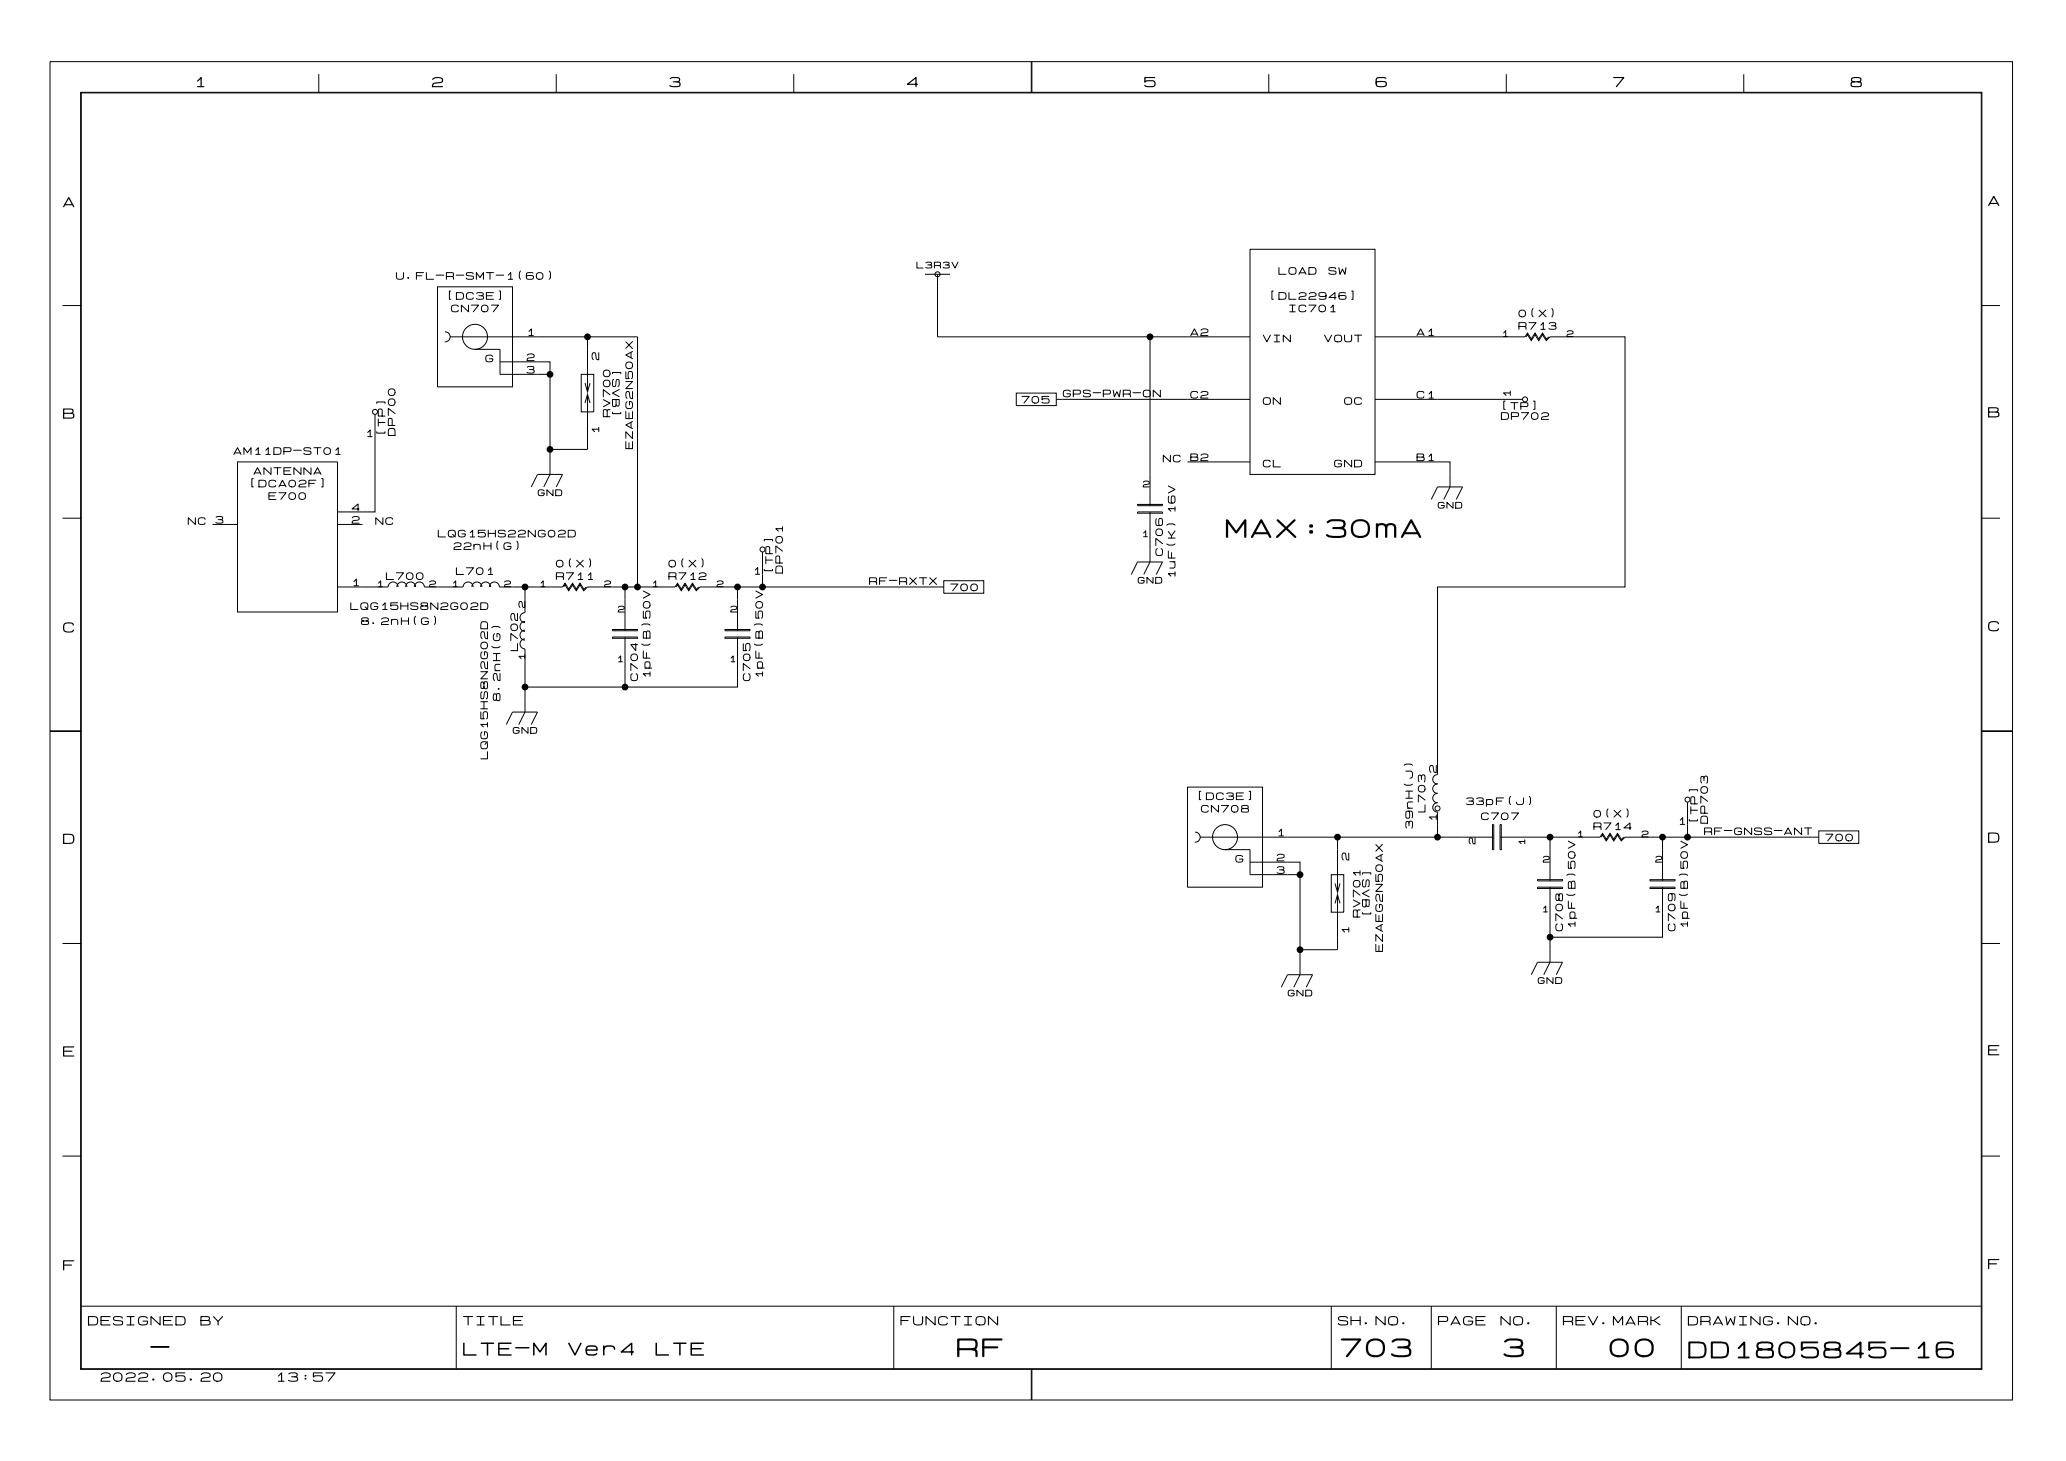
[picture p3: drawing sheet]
<svg xmlns="http://www.w3.org/2000/svg" width="420mm" height="297mm" viewBox="0 0 420 297" stroke-linecap="round" stroke-linejoin="round" font-family="sans-serif">
<g fill="none" stroke="#000" stroke-width=".2">
<path d="M10.2 12.5h398.7v271.8h-398.7zM16.4 18.7h386.3v259.4h-386.3zM16.5 18.9h386.1v259.1h-386.1zM64.8 15.1v3.8M113 15.1v3.8M161.3 15.1v3.8M209.5 12.5v6.4M209.7 12.5v6.4M257.8 15.1v3.8M306.1 15.1v3.8M354.3 15.1v3.8M88.9 58.2h15.2v20.4h-15.2z"/>
<path d="M188 55.7h5M190.5 55.7v12.7h43.2M254 50.6h25.4v45.7h-25.4zM12.7 62.1h3.8M90.4 67.4a1.02 1.02 0 0 1 1.1 1 1.02 1.02 0 0 1-1.1 1M91.4 68.4h38.1v50.8M96.5 70.9h5.1v5.1h10.2M101.6 73.5h10.2v22.8l-1.3 2.6M118.1 76h2.5v7.6h-2.5zM118.9 77.8l.5 1.8 .5-1.8M119.4 68.4v11.2M206.5 79.8h8.1v2.6h-8.1z"/>
<path d="M254 68.4h-20.3v34.3M310.1 68.4l.3-.5 .7 1.3 .8-1.3 .8 1.3 .7-1.3 .8 1.3 .8-.8h15.2v50.8h-38.1v38.1a.95 .95 0 0 0-1 1 .95 .95 0 0 0 1 .9 .95 .95 0 0 0-1 1 .95 .95 0 0 0 1 .9 .95 .95 0 0 0-1 1 .95 .95 0 0 0 1 .9 .95 .95 0 0 0-1 1 .95 .95 0 0 0 1 .9v5.1M314.7 68.4l-.5 .5-.8-1.3-.7 1.3-.8-1.3-.8 1.3-.7-1.3-.5 .8h-30.5M402.6 62.1h3.8M48.3 93.8h20.3v30.5h-20.3zM76.2 84.1v19.9h-7.6M107.9 98.9l1.3-2.6h5.1l-1.3 2.6M118.9 81.9l.5-1.8 .5 1.8M119.4 80.1v11.2h-7.6M214.6 81.1h39.4M241.3 93.8h12.7M279.4 93.8h15.2v5.1l-1.2 2.5"/>
<path d="M309.4 81.1h-30M12.7 105.2h3.8M43.2 106.5h5.1M68.6 119.2h10.3a1.02 1.02 0 0 1 1-1 1.02 1.02 0 0 1 1 1M68.6 106.5h5.1M80.6 119.2a1.02 1.02 0 0 1 1.1-1 1.02 1.02 0 0 1 1 1M82.4 119.2a1.02 1.02 0 0 1 1-1 1.02 1.02 0 0 1 1.1 1M84.2 119.2a1.02 1.02 0 0 1 1-1 1.02 1.02 0 0 1 1 1h7.9a1.02 1.02 0 0 1 1-1 1.02 1.02 0 0 1 1 1M95.9 119.2a1.02 1.02 0 0 1 1-1 1.02 1.02 0 0 1 1 1M97.7 119.2a1.02 1.02 0 0 1 1-1 1.02 1.02 0 0 1 1 1M99.4 119.2a1.02 1.02 0 0 1 1.1-1 1.02 1.02 0 0 1 1 1h12.8l.5-.8 .8 1.3 .7-1.3 .8 1.3 .8-1.3 .7 1.3 .5-.5M106.7 119.2v5.2a1.02 1.02 0 0 0-1 1 1.02 1.02 0 0 0 1 1"/>
<path d="M114.6 119.2l.2-.5 .8 1.3 .7-1.3 .8 1.3 .8-1.3 .7 1.3 .8-.8h17.8l.5-.8 .7 1.3 .8-1.3 .8 1.3 .7-1.3 .8 1.3 .5-.5M127 119.2v8.9M137.4 119.2l.3-.5 .7 1.3 .8-1.3 .8 1.3 .7-1.3 .8 1.3 .7-.8h49.6M149.9 119.2v8.9M154.9 112.1v7.1M191.8 117.9h8.1v2.6h-8.1zM229.9 116.7l1.2-2.6h5.1l-1.3 2.6M231.1 104h5.1v.2h-5.1zM231.1 102.4h5.1v.3h-5.1zM233.7 104v10.1l-1.3 2.6M290.8 101.4l1.3-2.5h5.1l-1.3 2.5M402.6 105.2h3.8"/>
<path d="M106.7 126.2a1.02 1.02 0 0 0-1 1 1.02 1.02 0 0 0 1 1M106.7 128a1.02 1.02 0 0 0-1 1 1.02 1.02 0 0 0 1 1M106.7 129.7a1.02 1.02 0 0 0-1 1.1 1.02 1.02 0 0 0 1 1v12.8l-1.3 2.5M106.7 139.5h20.3M124.5 129.4h5v.2h-5zM124.5 127.8h5v.3h-5zM127 129.4v10.1M147.3 129.4h5.1v.2h-5.1zM147.3 127.8h5.1v.3h-5.1zM149.9 129.4v10.1h-22.9M10.2 148.4h6.3M10.2 148.5h6.3"/>
<path d="M102.9 147.1l1.2-2.5h5.1l-1.2 2.5M241.3 159.8h15.2v20.4h-15.2zM402.6 148.4h6.3M402.6 148.5h6.3M242.8 169a1.02 1.02 0 0 1 1.1 1 1.02 1.02 0 0 1-1.1 1M243.8 170h28v11.2M248.9 172.5h5.1v5.1h10.2M254 175.1h10.2v22.8l-1.3 2.6M270.5 177.6h2.5v7.6h-2.5zM271.3 179.4l.5 1.8 .5-1.8M271.8 170h31.7M303.3 167.5h.2v5h-.2z"/>
<path d="M304.8 170h20.3l.5-.8 .8 1.3 .8-1.3 .7 1.3 .8-1.3 .7 1.3 .5-.5M304.8 167.5h.3v5h-.3zM312.4 178.6h5.1v.3h-5.1zM315 170v8.9M325.4 170l.2-.5 .8 1.3 .8-1.3 .7 1.3 .8-1.3 .7 1.3 .8-.8h7.6v8.9M335.3 178.6h5.1v.3h-5.1zM337.8 170h31.8M342.9 162.9v7.1M369.6 168.7h8.1v2.6h-8.1zM12.7 191.6h3.8M271.3 183.5l.5-1.8 .5 1.8M271.8 181.7v11.2h-7.6"/>
<path d="M311.2 197.9l1.2-2.5h5.1l-1.3 2.5M312.4 180.2h5.1v.2h-5.1zM315 180.2v10.1M335.3 180.2h5.1v.2h-5.1zM337.8 180.2v10.1h-22.8v5.1l-1.3 2.5M402.6 191.6h3.8M260.3 200.5l1.3-2.6h5.1l-1.3 2.6M12.7 234.8h3.8M402.6 234.8h3.8M16.5 265.3h386.1M92.7 265.3v12.7M181.6 265.3v12.7"/>
<path d="M209.5 278v6.3M209.7 278v6.3M270.5 265.3v12.7M290.8 265.3v12.7M316.2 265.3v12.7M341.6 265.3v12.7"/>
<circle cx="190.5" cy="55.7" r=".51"/>
<circle cx="96.5" cy="68.4" r="2.54"/>
<circle cx="76.2" cy="83.6" r=".51"/>
<circle cx="309.9" cy="81.1" r=".51"/>
<circle cx="154.9" cy="111.6" r=".51"/>
<circle cx="248.9" cy="170" r="2.54"/>
<circle cx="292.1" cy="164.2" r=".51"/>
<circle cx="342.9" cy="162.4" r=".51"/>
</g>
<g fill="#000">
<circle cx="111.8" cy="76" r=".7"/>
<circle cx="119.4" cy="68.4" r=".7"/>
<circle cx="233.7" cy="68.4" r=".7"/>
<circle cx="111.8" cy="91.3" r=".7"/>
<circle cx="106.7" cy="119.2" r=".7"/>
<circle cx="127" cy="119.2" r=".7"/>
<circle cx="129.5" cy="119.2" r=".7"/>
<circle cx="149.9" cy="119.2" r=".7"/>
<circle cx="154.9" cy="119.2" r=".7"/>
<circle cx="106.7" cy="139.5" r=".7"/>
<circle cx="127" cy="139.5" r=".7"/>
<circle cx="264.2" cy="177.6" r=".7"/>
<circle cx="271.8" cy="170" r=".7"/>
<circle cx="292.1" cy="170" r=".7"/>
<circle cx="315" cy="170" r=".7"/>
<circle cx="337.8" cy="170" r=".7"/>
<circle cx="342.9" cy="170" r=".7"/>
<circle cx="264.2" cy="192.9" r=".7"/>
<circle cx="315" cy="190.3" r=".7"/>
</g>
<g font-size="5.1">
<text x="248.9" y="109.9">MAX:30mA</text>
<text x="194.3" y="276.3">RF</text>
<text x="272.3" y="276.3">703</text>
<text x="305.3" y="276.3">3</text>
<text x="326.9" y="276.3">00</text>
</g>
<g font-size="4.6">
<text x="30.5" y="276.2">-</text>
<text x="342.9" y="276.5">DD1805845-16</text>
</g>
<g font-size="3.6">
<text x="94" y="275.8">LTE-M</text>
<text x="115.3" y="275.8">Ver4</text>
<text x="133.1" y="275.8">LTE</text>
</g>
<g font-size="2.8">
<text x="39.4" y="18.1">1</text>
<text x="87.6" y="18.1">2</text>
<text x="135.9" y="18.1">3</text>
<text x="184.1" y="18.1">4</text>
<text x="232.4" y="18.1">5</text>
<text x="279.4" y="18.1">6</text>
<text x="327.7" y="18.1">7</text>
<text x="375.9" y="18.1">8</text>
<text x="12.7" y="42.5">A</text>
<text x="403.9" y="42.2">A</text>
<text x="12.7" y="85.4">B</text>
<text x="403.9" y="85.1">B</text>
<text x="12.7" y="128.8">C</text>
<text x="403.9" y="128.6">C</text>
<text x="12.7" y="171.7">D</text>
<text x="403.9" y="171.5">D</text>
<text x="12.7" y="214.9">E</text>
<text x="403.9" y="214.7">E</text>
<text x="12.7" y="258.4">F</text>
<text x="403.9" y="258.1">F</text>
</g>
<g font-size="2.5">
<text x="17.8" y="269.5">DESIGNED</text>
<text x="40.6" y="269.5">BY</text>
<text x="94" y="269.5">TITLE</text>
<text x="182.9" y="269.5">FUNCTION</text>
<text x="271.8" y="269.5">SH.NO.</text>
<text x="292.1" y="269.5">PAGE</text>
<text x="304.8" y="269.5">NO.</text>
<text x="317.5" y="269.5">REV.MARK</text>
<text x="342.9" y="269.5">DRAWING.NO.</text>
<text x="20.3" y="280.9">2022.05.20</text>
<text x="55.9" y="280.9">13:57</text>
</g>
<g font-size="2">
<text x="80.4" y="57.1">U.FL-R-SMT-1(60)</text>
<text x="259.7" y="56.1">LOAD</text>
<text x="269.9" y="56.1">SW</text>
<text x="90.6" y="61.1">[DC3E]</text>
<text x="91.6" y="63.7">CN707</text>
<text x="257.7" y="61.1">[DL22946]</text>
<text x="261.7" y="63.7">IC701</text>
<text x="308.5" y="64.7">0(X)</text>
<text x="106.9" y="68.5">1</text>
<text x="241.8" y="68.5">A2</text>
<text x="256.5" y="69.8">VIN</text>
<text x="269" y="69.8">VOUT</text>
<text x="287.8" y="68.5">A1</text>
<text x="308.5" y="67.2">R713</text>
<text x="98.6" y="73.8">G</text>
<text x="106.9" y="76.1">3</text>
<text x="106.9" y="73.6">2</text>
<text x="122" y="73.2" transform="rotate(-90 122 73.2)">2</text>
<text x="124.1" y="74.9" transform="rotate(90 124.1 74.9)">[SVB]</text>
<text x="207.5" y="82.2">705</text>
<text x="215.9" y="80.9">GPS-PWR-ON</text>
<text x="241.8" y="81.2">C2</text>
<text x="256.5" y="82.5">ON</text>
<text x="273" y="82.5">OC</text>
<text x="287.8" y="81.2">C1</text>
<text x="304.8" y="83.5">[TP]</text>
<text x="307.2" y="80.8" transform="rotate(-90 307.2 80.8)">1</text>
<text x="74.2" y="89">1</text>
<text x="78.6" y="88.7" transform="rotate(-90 78.6 88.7)">[TP]</text>
<text x="80.6" y="88.6" transform="rotate(-90 80.6 88.6)">DP700</text>
<text x="122" y="88.2" transform="rotate(-90 122 88.2)">1</text>
<text x="124.3" y="84.8" transform="rotate(-90 124.3 84.8)">RV700</text>
<text x="304.9" y="85.5">DP702</text>
<text x="47.4" y="92.6">AM11DP-ST01</text>
<text x="128.9" y="91.3" transform="rotate(-90 128.9 91.3)">EZAEG2N50AX</text>
<text x="236.2" y="94.2">NC</text>
<text x="241.8" y="93.9">B2</text>
<text x="256.5" y="95.2">CL</text>
<text x="271" y="95.2">GND</text>
<text x="287.8" y="93.9">B1</text>
<text x="50.4" y="99.2">[DCA02F]</text>
<text x="51.4" y="96.7">ANTENNA</text>
<text x="54.5" y="101.8">E700</text>
<text x="38.1" y="106.9">NC</text>
<text x="43.7" y="106.6">3</text>
<text x="71.4" y="106.6">2</text>
<text x="71.4" y="104.1">4</text>
<text x="76.2" y="106.9">NC</text>
<text x="88.9" y="109.4">LQG15HS22NG02D</text>
<text x="92.1" y="111.9">22nH(G)</text>
<text x="236.6" y="113" transform="rotate(-90 236.6 113)">C706</text>
<text x="71.4" y="119.3">1</text>
<text x="78.4" y="118">L700</text>
<text x="92.6" y="117">L701</text>
<text x="112.9" y="118">R711</text>
<text x="112.9" y="115.5">0(X)</text>
<text x="135.8" y="118">R712</text>
<text x="135.8" y="115.5">0(X)</text>
<text x="152.9" y="117">1</text>
<text x="157.3" y="116.7" transform="rotate(-90 157.3 116.7)">[TP]</text>
<text x="159.4" y="116.5" transform="rotate(-90 159.4 116.5)">DP701</text>
<text x="176.5" y="119">RF-RXTX</text>
<text x="239.1" y="117.5" transform="rotate(-90 239.1 117.5)">1uF(K) 16V</text>
<text x="71.1" y="124.1">LQG15HS8N2G02D</text>
<text x="193" y="120.3">700</text>
<text x="73.3" y="127.2">8.2nH(G)</text>
<text x="105.5" y="132.3" transform="rotate(-90 105.5 132.3)">L702</text>
<text x="132.4" y="137.9" transform="rotate(-90 132.4 137.9)">1pF(B)50V</text>
<text x="155.3" y="137.9" transform="rotate(-90 155.3 137.9)">1pF(B)50V</text>
<text x="102" y="142.4" transform="rotate(-90 102 142.4)">8.2nH(G)</text>
<text x="129.9" y="138.4" transform="rotate(-90 129.9 138.4)">C704</text>
<text x="152.8" y="138.4" transform="rotate(-90 152.8 138.4)">C705</text>
<text x="99.4" y="154.3" transform="rotate(-90 99.4 154.3)">LQG15HS8N2G02D</text>
<text x="292.2" y="157" transform="rotate(-90 292.2 157)">2</text>
<text x="243" y="162.7">[DC3E]</text>
<text x="244" y="165.3">CN708</text>
<text x="289.9" y="165" transform="rotate(-90 289.9 165)">L703</text>
<text x="292.2" y="167" transform="rotate(-90 292.2 167)">1</text>
<text x="297.8" y="163.7">33pF(J)</text>
<text x="300.9" y="166.8">C707</text>
<text x="323.7" y="166.3">0(X)</text>
<text x="340.9" y="167.8">1</text>
<text x="345.3" y="167.5" transform="rotate(-90 345.3 167.5)">[TP]</text>
<text x="347.3" y="167.3" transform="rotate(-90 347.3 167.3)">DP703</text>
<text x="259.3" y="170.1">1</text>
<text x="287.4" y="168.3" transform="rotate(-90 287.4 168.3)">39nH(J)</text>
<text x="323.7" y="168.8">R714</text>
<text x="346.2" y="169.8">RF-GNSS-ANT</text>
<text x="370.8" y="171.1">700</text>
<text x="251" y="175.4">G</text>
<text x="259.3" y="177.7">3</text>
<text x="259.3" y="175.2">2</text>
<text x="274.4" y="174.8" transform="rotate(-90 274.4 174.8)">2</text>
<text x="276.5" y="176.5" transform="rotate(90 276.5 176.5)">[SVB]</text>
<text x="274.4" y="189.8" transform="rotate(-90 274.4 189.8)">1</text>
<text x="276.7" y="186.4" transform="rotate(-90 276.7 186.4)">RV701</text>
<text x="317.9" y="189.2" transform="rotate(-90 317.9 189.2)">C708</text>
<text x="320.4" y="188.7" transform="rotate(-90 320.4 188.7)">1pF(B)50V</text>
<text x="340.7" y="189.2" transform="rotate(-90 340.7 189.2)">C709</text>
<text x="343.3" y="188.7" transform="rotate(-90 343.3 188.7)">1pF(B)50V</text>
<text x="281.3" y="193.4" transform="rotate(-90 281.3 193.4)">EZAEG2N50AX</text>
</g>
<g font-size="1.8">
<text x="186.2" y="54.7">L3R3V</text>
<text x="305.1" y="68.7">1</text>
<text x="318.3" y="68.7">2</text>
<text x="109.2" y="101">GND</text>
<text x="232.2" y="99.2">2</text>
<text x="292.1" y="103.5">GND</text>
<text x="231.9" y="109.3">1</text>
<text x="76.5" y="119.5">1</text>
<text x="87.1" y="119.5">2</text>
<text x="91.7" y="119.5">1</text>
<text x="102.4" y="119.5">2</text>
<text x="109.5" y="119.5">1</text>
<text x="122.7" y="119.5">2</text>
<text x="132.3" y="119.5">1</text>
<text x="145.5" y="119.5">2</text>
<text x="231.1" y="118.7">GND</text>
<text x="106.9" y="123.5" transform="rotate(-90 106.9 123.5)">2</text>
<text x="125.5" y="124.6">2</text>
<text x="148.3" y="124.6">2</text>
<text x="106.9" y="134.2" transform="rotate(-90 106.9 134.2)">1</text>
<text x="125.2" y="134.7">1</text>
<text x="148.1" y="134.7">1</text>
<text x="104.1" y="149.2">GND</text>
<text x="300" y="171.5" transform="rotate(-90 300 171.5)">2</text>
<text x="310.1" y="171.8" transform="rotate(-90 310.1 171.8)">1</text>
<text x="320.3" y="170.3">1</text>
<text x="333.5" y="170.3">2</text>
<text x="313.4" y="175.4">2</text>
<text x="336.3" y="175.4">2</text>
<text x="313.2" y="185.5">1</text>
<text x="336" y="185.5">1</text>
<text x="261.6" y="202.6">GND</text>
<text x="312.4" y="200">GND</text>
</g>
</svg>
